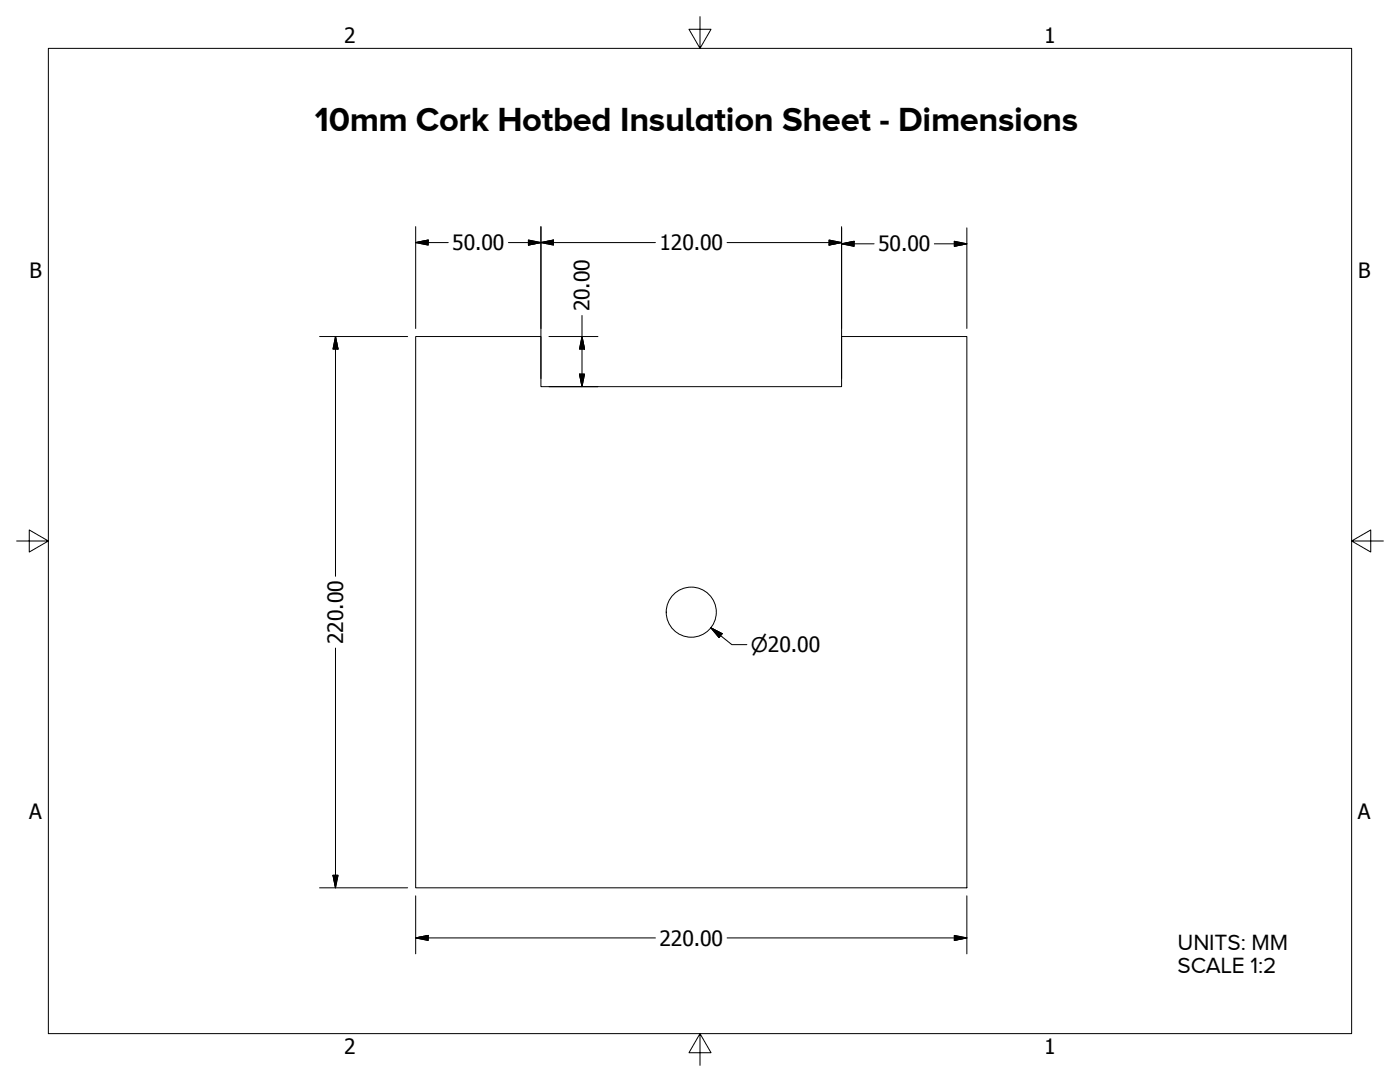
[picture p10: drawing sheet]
<svg xmlns="http://www.w3.org/2000/svg" width="279mm" height="216mm" viewBox="0 0 279 216" stroke-linecap="round" stroke-linejoin="round" font-family="sans-serif">
<!-- layer: Visible (ANSI) -->
<g fill="none" stroke="#000" stroke-width=".2">
<path d="M83 67.2h25v10h60v-10h25v110h-110z"/>
<circle cx="138" cy="122.2" r="5"/>
</g>
<!-- layer: Border (ANSI) -->
<path d="M9.7 9.7h260v196.5h-260zM139.7 3.3v6.4l-2.2-3.9h4.4l-2.2 3.9M3.3 107.9h6.4l-3.9-2.2v4.5l3.9-2.3M269.7 107.9l3.9 2.3v-4.5l-3.9 2.2h6.4M139.7 206.2l2.2 3.9h-4.4l2.2-3.9v6.4" fill="none" stroke="#000" stroke-width=".2"/>
<!-- layer: Dimension (ANSI) -->
<g fill="none" stroke="#000" stroke-width=".2">
<path d="M83 48.4l2.5-.5v1zM83 45.2v20.4M83 48.4h6.4M101.5 48.4h29.3M105.5 47.9l2.5 .5-2.5 .5zM108 48.4l2.5-.5v1zM108 45.2v30.4M145.1 48.4h22.9M165.5 47.9l2.5 .5-2.5 .5zM168 48.7l2.5-.6v1zM168 45.2v30.4M168 48.7h6.4"/>
<path d="M186.5 48.7h6.5M190.5 48.1l2.5 .6-2.5 .4zM193 45.5v20.1M63.8 67.2h17.6M67 67.2l.5 2.5h-1zM67 67.2v47.8M109.6 67.2h9.7M109.6 77.2h9.7M115.7 74.6h1l-.5 2.6zM116.2 67.2l.5 2.5h-1zM116.2 62.9v14.3M67 129.3v47.9"/>
<path d="M141.9 125.3l2.2 1.1-.6 .8zM141.9 125.3l4.2 3.3h3M63.8 177.2h17.6M66.5 174.7h1l-.5 2.5zM83 178.8v11.5M193 178.8v11.5M83 187.2l2.5-.5v1zM83 187.2h47.8M145.1 187.2h47.9M190.5 186.7l2.5 .5-2.5 .5z"/>
</g>
<g fill="#000" stroke="#000" stroke-width=".2">
<path d="M83 48.4l2.5-.5zM83 48.4l2.5-.5v1zM105.5 48.9l2.5-.5zM105.5 47.9l2.5 .5-2.5 .5zM108 48.4l2.5-.5zM108 48.4l2.5-.5v1zM165.5 48.9l2.5-.5zM165.5 47.9l2.5 .5-2.5 .5zM168 48.7l2.5-.6zM168 48.7l2.5-.6v1zM190.5 49.1l2.5-.4zM190.5 48.1l2.5 .6-2.5 .4z"/>
<path d="M67 67.2l.5 2.5zM67 67.2l.5 2.5h-1zM115.7 74.6l.5 2.6zM115.7 74.6h1l-.5 2.6zM116.2 67.2l.5 2.5zM116.2 67.2l.5 2.5h-1zM141.9 125.3l2.2 1.1zM141.9 125.3l2.2 1.1-.6 .8zM66.5 174.7l.5 2.5zM66.5 174.7h1l-.5 2.5zM83 187.2l2.5-.5zM83 187.2l2.5-.5v1z"/>
<path d="M190.5 187.7l2.5-.5zM190.5 186.7l2.5 .5-2.5 .5z"/>
</g>
<text font-size="6.9" x="62.8" y="26.1">10mm Cork Hotbed Insulation Sheet - Dimensions</text>
<g font-size="4.5">
<text x="235" y="189.5">UNITS: MM</text>
<text x="235" y="194.1">SCALE 1:2</text>
</g>
<g font-size="4.2">
<text x="68.7" y="8.6">2</text>
<text x="208.4" y="8.6">1</text>
<text x="90.2" y="49.9">50.00</text>
<text x="131.6" y="49.9">120.00</text>
<text x="175.2" y="50.2">50.00</text>
<text x="5.9" y="55.5">B</text>
<text x="271.1" y="55.5">B</text>
<text x="117.7" y="62.1" transform="rotate(-90 117.7 62.1)">20.00</text>
<text x="68.5" y="128.5" transform="rotate(-90 68.5 128.5)">220.00</text>
<text x="5.8" y="163.4">A</text>
<text x="271" y="163.4">A</text>
<text x="131.6" y="188.7">220.00</text>
<text x="68.7" y="210.3">2</text>
<text x="208.4" y="210.3">1</text>
</g>
<text font-size="4" x="149.9" y="130.1">⌀20.00</text>
</svg>
